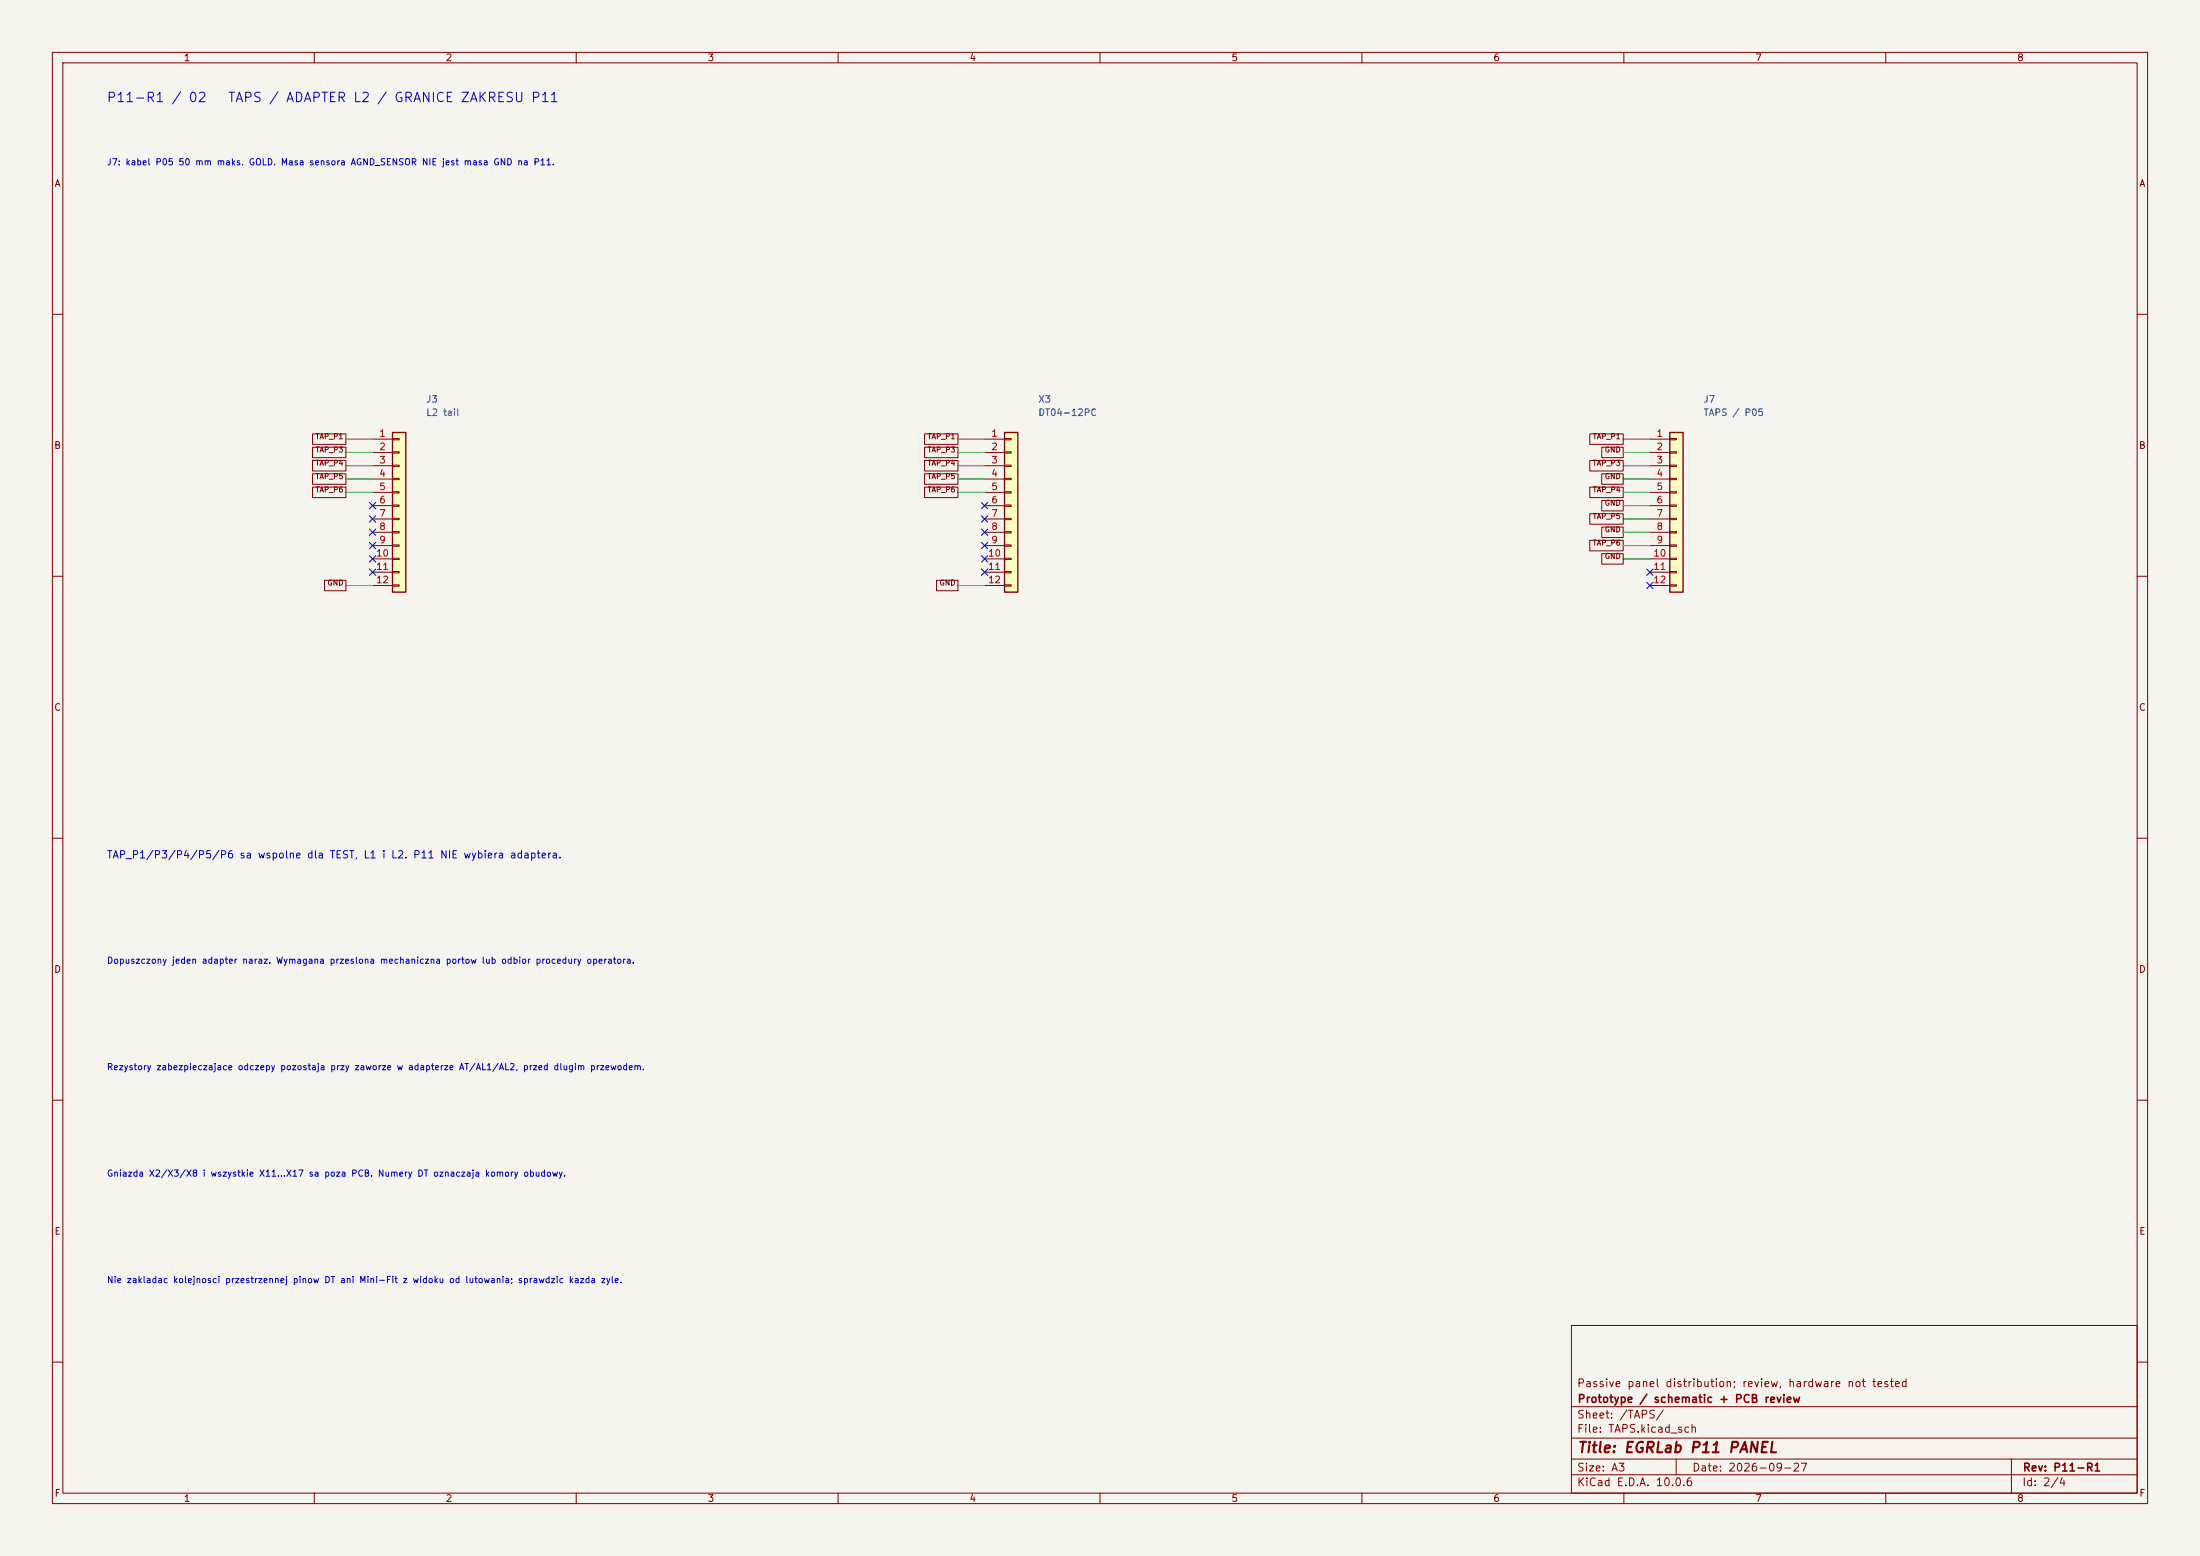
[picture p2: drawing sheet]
(kicad_sch (version 20250114) (generator "eeschema") (paper "A3") (title_block (title "EGRLab P11 PANEL") (date "2026-09-27") (rev "P11-R1") (company "Prototype / schematic + PCB review") (comment 1 "Passive panel distribution; review, hardware not tested"))(lib_symbols (symbol "P11:Conn_01x12" (pin_names (offset 1.016) (hide yes)) (exclude_from_sim no) (in_bom yes) (on_board yes) (in_pos_files yes) (duplicate_pin_numbers_are_jumpers no) (symbol "Conn_01x12_1_1" (rectangle (start -1.27 13.97) (end 1.27 -16.51) (stroke (width 0.254) (type default)) (fill (type background))) (rectangle (start -1.27 12.827) (end 0 12.573) (stroke (width 0.1524) (type default)) (fill (type none))) (rectangle (start -1.27 10.287) (end 0 10.033) (stroke (width 0.1524) (type default)) (fill (type none))) (rectangle (start -1.27 7.747) (end 0 7.493) (stroke (width 0.1524) (type default)) (fill (type none))) (rectangle (start -1.27 5.207) (end 0 4.953) (stroke (width 0.1524) (type default)) (fill (type none))) (rectangle (start -1.27 2.667) (end 0 2.413) (stroke (width 0.1524) (type default)) (fill (type none))) (rectangle (start -1.27 0.127) (end 0 -0.127) (stroke (width 0.1524) (type default)) (fill (type none))) (rectangle (start -1.27 -2.413) (end 0 -2.667) (stroke (width 0.1524) (type default)) (fill (type none))) (rectangle (start -1.27 -4.953) (end 0 -5.207) (stroke (width 0.1524) (type default)) (fill (type none))) (rectangle (start -1.27 -7.493) (end 0 -7.747) (stroke (width 0.1524) (type default)) (fill (type none))) (rectangle (start -1.27 -10.033) (end 0 -10.287) (stroke (width 0.1524) (type default)) (fill (type none))) (rectangle (start -1.27 -12.573) (end 0 -12.827) (stroke (width 0.1524) (type default)) (fill (type none))) (rectangle (start -1.27 -15.113) (end 0 -15.367) (stroke (width 0.1524) (type default)) (fill (type none))) (pin passive line (at -5.08 12.7 0) (length 3.81) (name "Pin_1" (effects (font (size 1.27 1.27)))) (number "1" (effects (font (size 1.27 1.27))))) (pin passive line (at -5.08 10.16 0) (length 3.81) (name "Pin_2" (effects (font (size 1.27 1.27)))) (number "2" (effects (font (size 1.27 1.27))))) (pin passive line (at -5.08 7.62 0) (length 3.81) (name "Pin_3" (effects (font (size 1.27 1.27)))) (number "3" (effects (font (size 1.27 1.27))))) (pin passive line (at -5.08 5.08 0) (length 3.81) (name "Pin_4" (effects (font (size 1.27 1.27)))) (number "4" (effects (font (size 1.27 1.27))))) (pin passive line (at -5.08 2.54 0) (length 3.81) (name "Pin_5" (effects (font (size 1.27 1.27)))) (number "5" (effects (font (size 1.27 1.27))))) (pin passive line (at -5.08 0 0) (length 3.81) (name "Pin_6" (effects (font (size 1.27 1.27)))) (number "6" (effects (font (size 1.27 1.27))))) (pin passive line (at -5.08 -2.54 0) (length 3.81) (name "Pin_7" (effects (font (size 1.27 1.27)))) (number "7" (effects (font (size 1.27 1.27))))) (pin passive line (at -5.08 -5.08 0) (length 3.81) (name "Pin_8" (effects (font (size 1.27 1.27)))) (number "8" (effects (font (size 1.27 1.27))))) (pin passive line (at -5.08 -7.62 0) (length 3.81) (name "Pin_9" (effects (font (size 1.27 1.27)))) (number "9" (effects (font (size 1.27 1.27))))) (pin passive line (at -5.08 -10.16 0) (length 3.81) (name "Pin_10" (effects (font (size 1.27 1.27)))) (number "10" (effects (font (size 1.27 1.27))))) (pin passive line (at -5.08 -12.7 0) (length 3.81) (name "Pin_11" (effects (font (size 1.27 1.27)))) (number "11" (effects (font (size 1.27 1.27))))) (pin passive line (at -5.08 -15.24 0) (length 3.81) (name "Pin_12" (effects (font (size 1.27 1.27)))) (number "12" (effects (font (size 1.27 1.27)))))) (embedded_fonts no)))(symbol (lib_id "P11:Conn_01x12") (at 76.2 96.52 0) (unit 1) (in_bom yes) (on_board yes) (dnp no) (property "Reference" "J3" (at 81.28 76.2 0) (effects (font (size 1.27 1.27)) (justify left))) (property "Value" "L2 tail" (at 81.28 78.74000000000001 0) (effects (font (size 1.27 1.27)) (justify left)))(property "Footprint" "P11:PTH_DT12" (at 76.2 96.52 0) (effects (font (size 1 1)) hide))(property "MPN" "Soldered PTH harness" (at 76.2 96.52 0) (effects (font (size 1 1)) hide))(property "BaselineRef" "J3" (at 76.2 96.52 0) (effects (font (size 1 1)) hide))(property "Datasheet" "" (at 76.2 96.52 0) (effects (font (size 1 1)) hide))(pin "1")(pin "2")(pin "3")(pin "4")(pin "5")(pin "6")(pin "7")(pin "8")(pin "9")(pin "10")(pin "11")(pin "12"))(symbol (lib_id "P11:Conn_01x12") (at 193.04 96.52 0) (unit 1) (in_bom yes) (on_board no) (dnp no) (property "Reference" "X3" (at 198.12 76.2 0) (effects (font (size 1.27 1.27)) (justify left))) (property "Value" "DT04-12PC" (at 198.12 78.74000000000001 0) (effects (font (size 1.27 1.27)) (justify left)))(property "Footprint" "P11:OFFBOARD" (at 193.04 96.52 0) (effects (font (size 1 1)) hide))(property "MPN" "DT04-12PC" (at 193.04 96.52 0) (effects (font (size 1 1)) hide))(property "BaselineRef" "J3" (at 193.04 96.52 0) (effects (font (size 1 1)) hide))(property "Datasheet" "https://www.te.com/en/product-DT04-12PC.html" (at 193.04 96.52 0) (effects (font (size 1 1)) hide))(pin "1")(pin "2")(pin "3")(pin "4")(pin "5")(pin "6")(pin "7")(pin "8")(pin "9")(pin "10")(pin "11")(pin "12"))(symbol (lib_id "P11:Conn_01x12") (at 320.04 96.52 0) (unit 1) (in_bom yes) (on_board yes) (dnp no) (property "Reference" "J7" (at 325.12 76.2 0) (effects (font (size 1.27 1.27)) (justify left))) (property "Value" "TAPS / P05" (at 325.12 78.74000000000001 0) (effects (font (size 1.27 1.27)) (justify left)))(property "Footprint" "Connector_Molex:Molex_Mini-Fit_Jr_5566-12A2_2x06_P4.20mm_Vertical" (at 320.04 96.52 0) (effects (font (size 1 1)) hide))(property "MPN" "Molex 39-29-9129" (at 320.04 96.52 0) (effects (font (size 1 1)) hide))(property "BaselineRef" "J7" (at 320.04 96.52 0) (effects (font (size 1 1)) hide))(property "Datasheet" "https://www.molex.com/en-us/products/part-detail/39299129" (at 320.04 96.52 0) (effects (font (size 1 1)) hide))(pin "1")(pin "2")(pin "3")(pin "4")(pin "5")(pin "6")(pin "7")(pin "8")(pin "9")(pin "10")(pin "11")(pin "12"))(text "J7: kabel P05 50 mm maks. GOLD. Masa sensora AGND_SENSOR NIE jest masa GND na P11." (at 20.32 30.48 0) (effects (font (size 1.2 1.2)) (justify left top)))(text "TAP_P1/P3/P4/P5/P6 sa wspolne dla TEST, L1 i L2. P11 NIE wybiera adaptera." (at 20.32 162.56 0) (effects (font (size 1.4 1.4)) (justify left top)))(text "Dopuszczony jeden adapter naraz. Wymagana przeslona mechaniczna portow lub odbior procedury operatora." (at 20.32 182.88 0) (effects (font (size 1.2 1.2)) (justify left top)))(text "Rezystory zabezpieczajace odczepy pozostaja przy zaworze w adapterze AT/AL1/AL2, przed dlugim przewodem." (at 20.32 203.2 0) (effects (font (size 1.2 1.2)) (justify left top)))(text "Gniazda X2/X3/X8 i wszystkie X11...X17 sa poza PCB. Numery DT oznaczaja komory obudowy." (at 20.32 223.52 0) (effects (font (size 1.2 1.2)) (justify left top)))(text "Nie zakladac kolejnosci przestrzennej pinow DT ani Mini-Fit z widoku od lutowania; sprawdzic kazda zyle." (at 20.32 243.84 0) (effects (font (size 1.2 1.2)) (justify left top)))(text "P11-R1 / 02   TAPS / ADAPTER L2 / GRANICE ZAKRESU P11" (at 20.32 17.78 0) (effects (font (size 1.8 1.8)) (justify left top)))(wire (pts (xy 71.12 83.82) (xy 66.04 83.82)) (stroke (width 0) (type default)))(global_label "TAP_P1" (shape passive) (at 66.04 83.82 0) (effects (font (size 1 1)) (justify right bottom)))(wire (pts (xy 71.12 86.36) (xy 66.04 86.36)) (stroke (width 0) (type default)))(global_label "TAP_P3" (shape passive) (at 66.04 86.36 0) (effects (font (size 1 1)) (justify right bottom)))(wire (pts (xy 71.12 88.9) (xy 66.04 88.9)) (stroke (width 0) (type default)))(global_label "TAP_P4" (shape passive) (at 66.04 88.9 0) (effects (font (size 1 1)) (justify right bottom)))(wire (pts (xy 71.12 91.44) (xy 66.04 91.44)) (stroke (width 0) (type default)))(global_label "TAP_P5" (shape passive) (at 66.04 91.44 0) (effects (font (size 1 1)) (justify right bottom)))(wire (pts (xy 71.12 93.98) (xy 66.04 93.98)) (stroke (width 0) (type default)))(global_label "TAP_P6" (shape passive) (at 66.04 93.98 0) (effects (font (size 1 1)) (justify right bottom)))(no_connect (at 71.12 96.52))(no_connect (at 71.12 99.06))(no_connect (at 71.12 101.6))(no_connect (at 71.12 104.14))(no_connect (at 71.12 106.68))(no_connect (at 71.12 109.22))(wire (pts (xy 71.12 111.76) (xy 66.04 111.76)) (stroke (width 0) (type default)))(global_label "GND" (shape passive) (at 66.04 111.76 0) (effects (font (size 1 1)) (justify right bottom)))(wire (pts (xy 187.96 83.82) (xy 182.88 83.82)) (stroke (width 0) (type default)))(global_label "TAP_P1" (shape passive) (at 182.88 83.82 0) (effects (font (size 1 1)) (justify right bottom)))(wire (pts (xy 187.96 86.36) (xy 182.88 86.36)) (stroke (width 0) (type default)))(global_label "TAP_P3" (shape passive) (at 182.88 86.36 0) (effects (font (size 1 1)) (justify right bottom)))(wire (pts (xy 187.96 88.9) (xy 182.88 88.9)) (stroke (width 0) (type default)))(global_label "TAP_P4" (shape passive) (at 182.88 88.9 0) (effects (font (size 1 1)) (justify right bottom)))(wire (pts (xy 187.96 91.44) (xy 182.88 91.44)) (stroke (width 0) (type default)))(global_label "TAP_P5" (shape passive) (at 182.88 91.44 0) (effects (font (size 1 1)) (justify right bottom)))(wire (pts (xy 187.96 93.98) (xy 182.88 93.98)) (stroke (width 0) (type default)))(global_label "TAP_P6" (shape passive) (at 182.88 93.98 0) (effects (font (size 1 1)) (justify right bottom)))(no_connect (at 187.96 96.52))(no_connect (at 187.96 99.06))(no_connect (at 187.96 101.6))(no_connect (at 187.96 104.14))(no_connect (at 187.96 106.68))(no_connect (at 187.96 109.22))(wire (pts (xy 187.96 111.76) (xy 182.88 111.76)) (stroke (width 0) (type default)))(global_label "GND" (shape passive) (at 182.88 111.76 0) (effects (font (size 1 1)) (justify right bottom)))(wire (pts (xy 314.96 83.82) (xy 309.88 83.82)) (stroke (width 0) (type default)))(global_label "TAP_P1" (shape passive) (at 309.88 83.82 0) (effects (font (size 1 1)) (justify right bottom)))(wire (pts (xy 314.96 86.36) (xy 309.88 86.36)) (stroke (width 0) (type default)))(global_label "GND" (shape passive) (at 309.88 86.36 0) (effects (font (size 1 1)) (justify right bottom)))(wire (pts (xy 314.96 88.9) (xy 309.88 88.9)) (stroke (width 0) (type default)))(global_label "TAP_P3" (shape passive) (at 309.88 88.9 0) (effects (font (size 1 1)) (justify right bottom)))(wire (pts (xy 314.96 91.44) (xy 309.88 91.44)) (stroke (width 0) (type default)))(global_label "GND" (shape passive) (at 309.88 91.44 0) (effects (font (size 1 1)) (justify right bottom)))(wire (pts (xy 314.96 93.98) (xy 309.88 93.98)) (stroke (width 0) (type default)))(global_label "TAP_P4" (shape passive) (at 309.88 93.98 0) (effects (font (size 1 1)) (justify right bottom)))(wire (pts (xy 314.96 96.52) (xy 309.88 96.52)) (stroke (width 0) (type default)))(global_label "GND" (shape passive) (at 309.88 96.52 0) (effects (font (size 1 1)) (justify right bottom)))(wire (pts (xy 314.96 99.06) (xy 309.88 99.06)) (stroke (width 0) (type default)))(global_label "TAP_P5" (shape passive) (at 309.88 99.06 0) (effects (font (size 1 1)) (justify right bottom)))(wire (pts (xy 314.96 101.6) (xy 309.88 101.6)) (stroke (width 0) (type default)))(global_label "GND" (shape passive) (at 309.88 101.6 0) (effects (font (size 1 1)) (justify right bottom)))(wire (pts (xy 314.96 104.14) (xy 309.88 104.14)) (stroke (width 0) (type default)))(global_label "TAP_P6" (shape passive) (at 309.88 104.14 0) (effects (font (size 1 1)) (justify right bottom)))(wire (pts (xy 314.96 106.68) (xy 309.88 106.68)) (stroke (width 0) (type default)))(global_label "GND" (shape passive) (at 309.88 106.68 0) (effects (font (size 1 1)) (justify right bottom)))(no_connect (at 314.96 109.22))(no_connect (at 314.96 111.76)))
